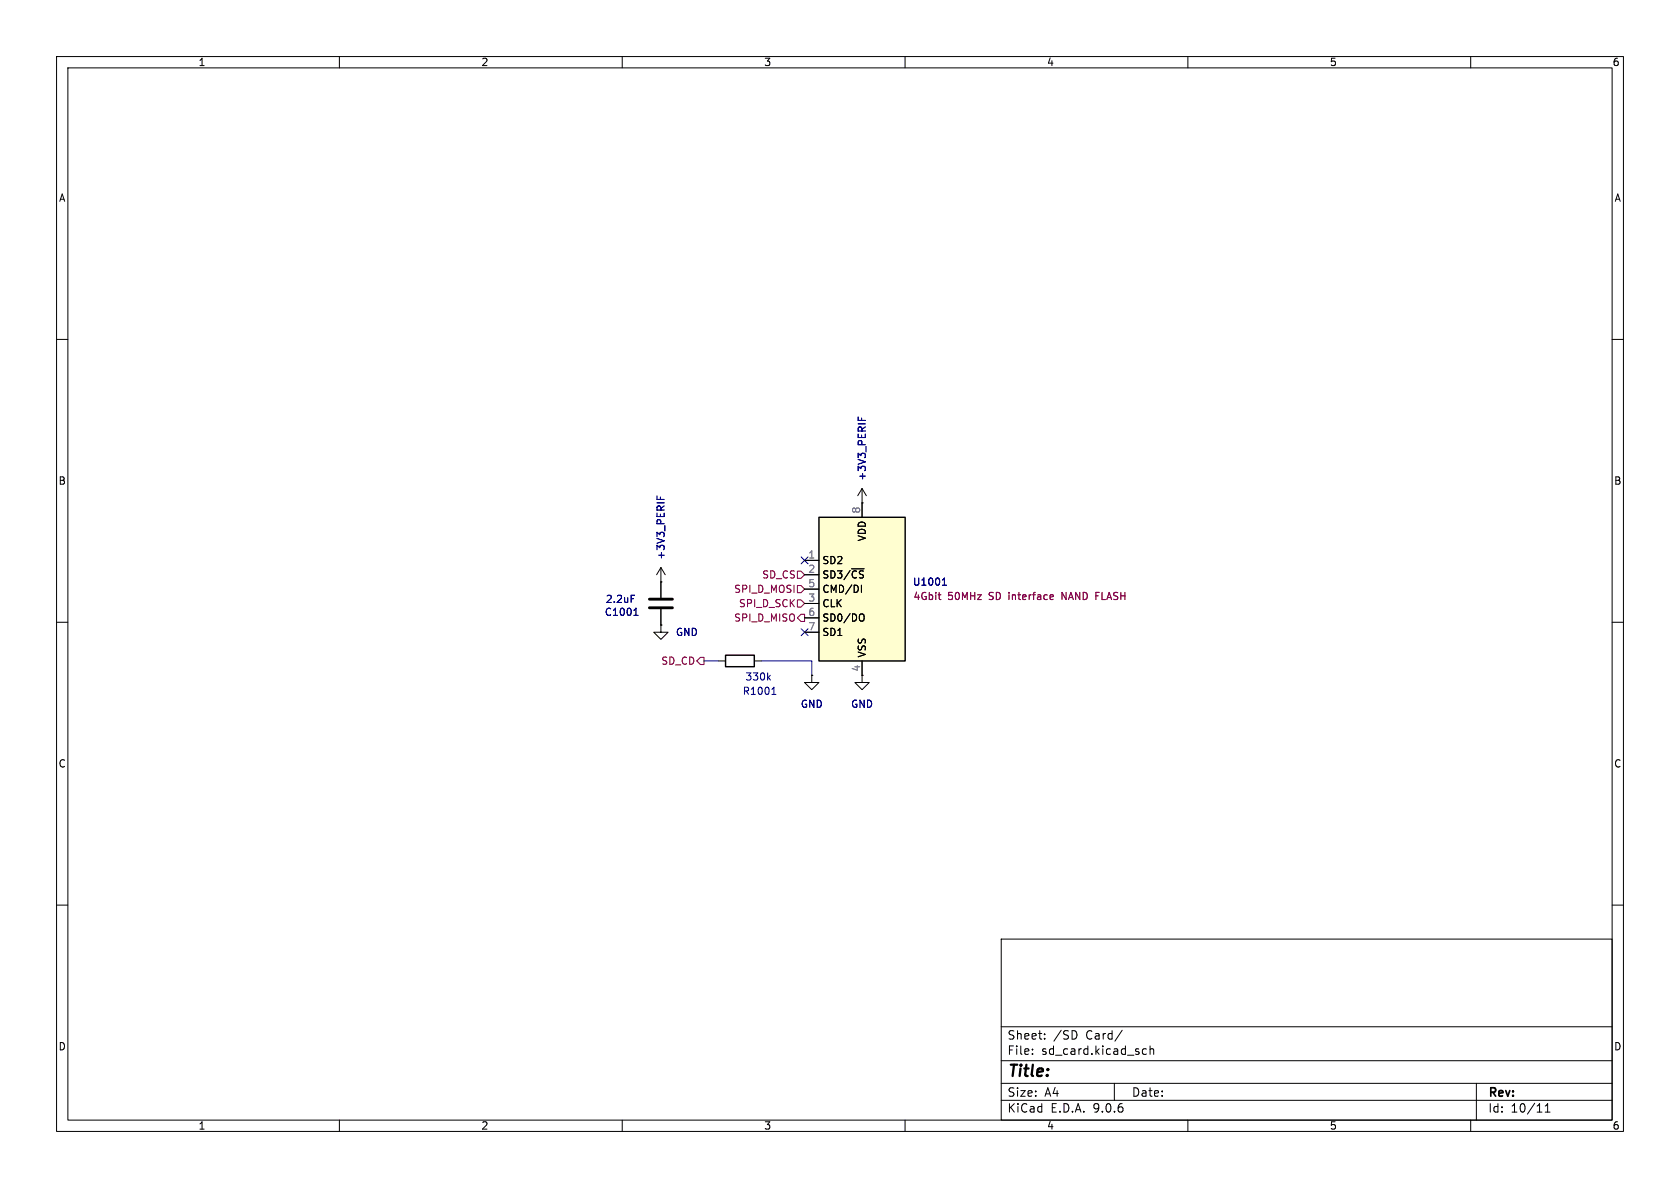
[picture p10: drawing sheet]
<svg xmlns="http://www.w3.org/2000/svg" width="297mm" height="210mm" viewBox="0 0 297 210" stroke-linecap="round" stroke-linejoin="round" font-family="sans-serif">
<g fill="none" stroke="#000" stroke-width=".18">
<path d="M10 10h277v190h-277zM12 12h273v186h-273zM60 10v2M110 10v2M160 10v2M210 10v2M260 10v2M10 60h2M285 60h2M152.4 88.9h.1M152.4 86.4l-.8 1.2M152.4 86.4l.8 1.2"/>
<path d="M152.4 86.4v2.5M10 110h2M116.8 110.5v1.3h1.3l-1.3 1.2-1.2-1.2h1.2M116.8 110.5h.1M116.8 102.9h.1M116.8 100.3l-.7 1.3M116.8 100.3l.8 1.3M116.8 100.3v5.4M116.8 107.7v2.8M127 116.8h1.3M133.3 116.8h1.3M143.5 119.4v1.3h1.3l-1.3 1.2-1.3-1.2h1.3"/>
<path d="M143.5 119.4h.1M152.4 119.4v1.3h1.3l-1.3 1.2-1.3-1.2h1.3M285 110h2M10 160h2M177 166h108v32h-108zM285 160h2M60 198v2M110 198v2M160 198v2M177 194.5h108M177 191.5h108M177 187.5h108"/>
<path d="M177 181.5h108M182.5 186.3v.1M182.5 185.5v.1M184.7 183.6v.1M184.7 182.8v.1M190.3 182.6v.7M197 191.5v3M198.4 182.1l-1.3 2M202 186.1l.2 .3 .5-.1M202.7 185.5l-.5-.1-.2 .3M203.3 185.5l.2-.1 .4 .1 .1 .9M203.3 184.9v1.5"/>
<path d="M210 198v2M260 198v2M261 191.5v6.5M273.2 196.6h.8M273.2 195.5l.4-.4v1.5"/>
</g>
<path d="M151.7 73.7v.6M152.3 73.9v.4M116.1 87.7v.6M116.8 87.9v.4M111.6 105.2h.6M135.8 119.7l.4 .5M136.2 119.4l-.5 .5" fill="none" stroke="#000084" stroke-width=".18"/>
<path d="M114.8 105.9h4.1M114.8 107.4h4.1" fill="none" stroke="#000" stroke-width=".51"/>
<path d="M112.1 108.8h.7M112.2 107.8l.2-.3v1.3M136.5 122.8h.7M136.6 121.8l.2-.3v1.3" fill="none" stroke="#000080" stroke-width=".18"/>
<path d="M128.3 115.8h5v2.1h-5z" fill="none" stroke="#000" stroke-width=".25"/>
<path d="M144.8 91.4h15.2v25.4h-15.2z" fill="#fffed0"/>
<path d="M144.8 91.4h15.2v25.4h-15.2z" fill="none" stroke="#000" stroke-width=".25"/>
<g fill="none" stroke="#000" stroke-width=".18">
<path d="M142.2 99.1h2.6M152.4 88.9h.1M152.4 88.9v2.5M116.8 110.5h.1M116.8 102.9h.1M116.8 102.9v2.8M116.8 107.7v2.8M142.2 101.6h2.6M142.2 104.1h2.6M142.2 106.7h2.6M142.2 109.2h2.6M142.2 111.8h2.6"/>
<path d="M143.5 119.4h.1M152.2 108.5a.43 .43 0 0 1 .6 .5v.4a.43 .43 0 0 1-.6 .4M152.3 103.4v1.3M152.4 116.8v2.6"/>
</g>
<path d="M112.1 108.8h.7M112.2 107.8l.2-.3v1.3M124.5 116.8h2.5M134.6 116.8h8.9v2.6M166.6 103.4h.7M166.7 102.5l.3-.3v1.2" fill="none" stroke="#000080" stroke-width=".18"/>
<path d="M165.9 105.1h.4M166.1 105.9l.2 .1M185.8 105.1l.4 .1v.2l-.6 .2M186.2 105.9l-.4 .1" fill="none" stroke="#840084" stroke-width=".18"/>
<path d="M123.8 116.2h.7v1.3h-.7l-.6-.7zM141 103.5h.6l.6 .6-.6 .7h-.6zM141 106h.6l.6 .7-.6 .6h-.6zM141 101h.6l.6 .6-.6 .6h-.6zM141.6 108.6h.6v1.3h-.6l-.6-.7z" fill="none" stroke="#800000" stroke-width=".18"/>
<path d="M151.7 73.7v.6M152.3 73.9v.4M116.1 87.7v.6M116.8 87.9v.4M141.6 98.5l1.2 1.2M142.8 98.5l-1.2 1.2M111.6 105.2h.6M141.6 111.2l1.2 1.2M142.8 111.2l-1.2 1.2" fill="none" stroke="#000084" stroke-width=".18"/>
<text font-size="2.8" x="178" y="190.9">Title:</text>
<g font-size="2.1">
<text x="178" y="184">Sheet:</text>
<text x="186.2" y="184">/SD</text>
<text x="192" y="184">Card/</text>
<text x="178" y="186.7">File:</text>
<text x="184.1" y="186.7">sd_card.kicad_sch</text>
<text x="178" y="196.9">KiCad</text>
<text x="178" y="194.1">Size:</text>
<text x="184.7" y="194.1">A4</text>
<text x="185.7" y="196.9">E.D.A.</text>
<text x="193.3" y="196.9">9.0.6</text>
<text x="200" y="194.1">Date:</text>
<text x="263" y="194.3">Rev:</text>
<text x="263" y="196.9">Id:</text>
<text x="267.1" y="196.9">10/11</text>
</g>
<g font-size="1.8">
<text x="35" y="11.9">1</text>
<text x="85" y="11.9">2</text>
<text x="135" y="11.9">3</text>
<text x="185" y="11.9">4</text>
<text x="235" y="11.9">5</text>
<text x="285" y="11.9">6</text>
<text x="10.3" y="35.9">A</text>
<text x="285.3" y="35.9">A</text>
<text x="10.3" y="85.9">B</text>
<text x="285.3" y="85.9">B</text>
<text x="153.3" y="95.8" transform="rotate(-90 153.3 95.8)">VDD</text>
<text x="145.3" y="99.9">SD2</text>
<text x="145.3" y="102.5">SD3/~{CS}</text>
<text x="145.3" y="105">CMD/DI</text>
<text x="145.3" y="107.5">CLK</text>
<text x="145.3" y="110.1">SD0/DO</text>
<text x="145.3" y="112.6">SD1</text>
<text x="153.3" y="116.3" transform="rotate(-90 153.3 116.3)">VSS</text>
<text x="10.3" y="135.9">C</text>
<text x="285.3" y="135.9">C</text>
<text x="10.3" y="185.9">D</text>
<text x="285.3" y="185.9">D</text>
<text x="35" y="199.9">1</text>
<text x="85" y="199.9">2</text>
<text x="135" y="199.9">3</text>
<text x="185" y="199.9">4</text>
<text x="235" y="199.9">5</text>
<text x="285" y="199.9">6</text>
</g>
<g font-size="1.8" fill="#000084">
<text x="153.3" y="85.1" transform="rotate(-90 153.3 85.1)">+3V3_PERIF</text>
<text x="117.7" y="99" transform="rotate(-90 117.7 99)">+3V3_PERIF</text>
<text x="107" y="106.8">2.2uF</text>
<text x="119.4" y="112.6">GND</text>
<text x="131.7" y="120.5">330k</text>
<text x="141.5" y="125.3">GND</text>
<text x="150.4" y="125.3">GND</text>
</g>
<g font-size="1.8" fill="#808080">
<text x="152.1" y="90.9" transform="rotate(-90 152.1 90.9)">8</text>
<text x="142.8" y="98.8">1</text>
<text x="142.8" y="101.3">2</text>
<text x="142.8" y="103.9">5</text>
<text x="142.8" y="106.4">3</text>
<text x="142.8" y="109">6</text>
<text x="142.8" y="111.5">7</text>
<text x="152.1" y="118.8" transform="rotate(-90 152.1 118.8)">4</text>
</g>
<g font-size="1.8" fill="#800000">
<text x="129.7" y="105">SPI_D_MOSI</text>
<text x="130.5" y="107.5">SPI_D_SCK</text>
<text x="134.6" y="102.5">SD_CS</text>
<text x="129.7" y="110.1">SPI_D_MISO</text>
<text x="116.8" y="117.7">SD_CD</text>
</g>
<g font-size="1.8" fill="#000080">
<text x="161.3" y="103.7">U1001</text>
<text x="106.8" y="109.1">C1001</text>
<text x="131.2" y="123">R1001</text>
</g>
<g font-size="1.8" fill="#840084">
<text x="161.4" y="106.3">4Gbit</text>
<text x="167.5" y="106.3">50MHz</text>
<text x="174.9" y="106.3">SD interface</text>
<text x="188.2" y="106.3">NAND FLASH</text>
</g>
</svg>
